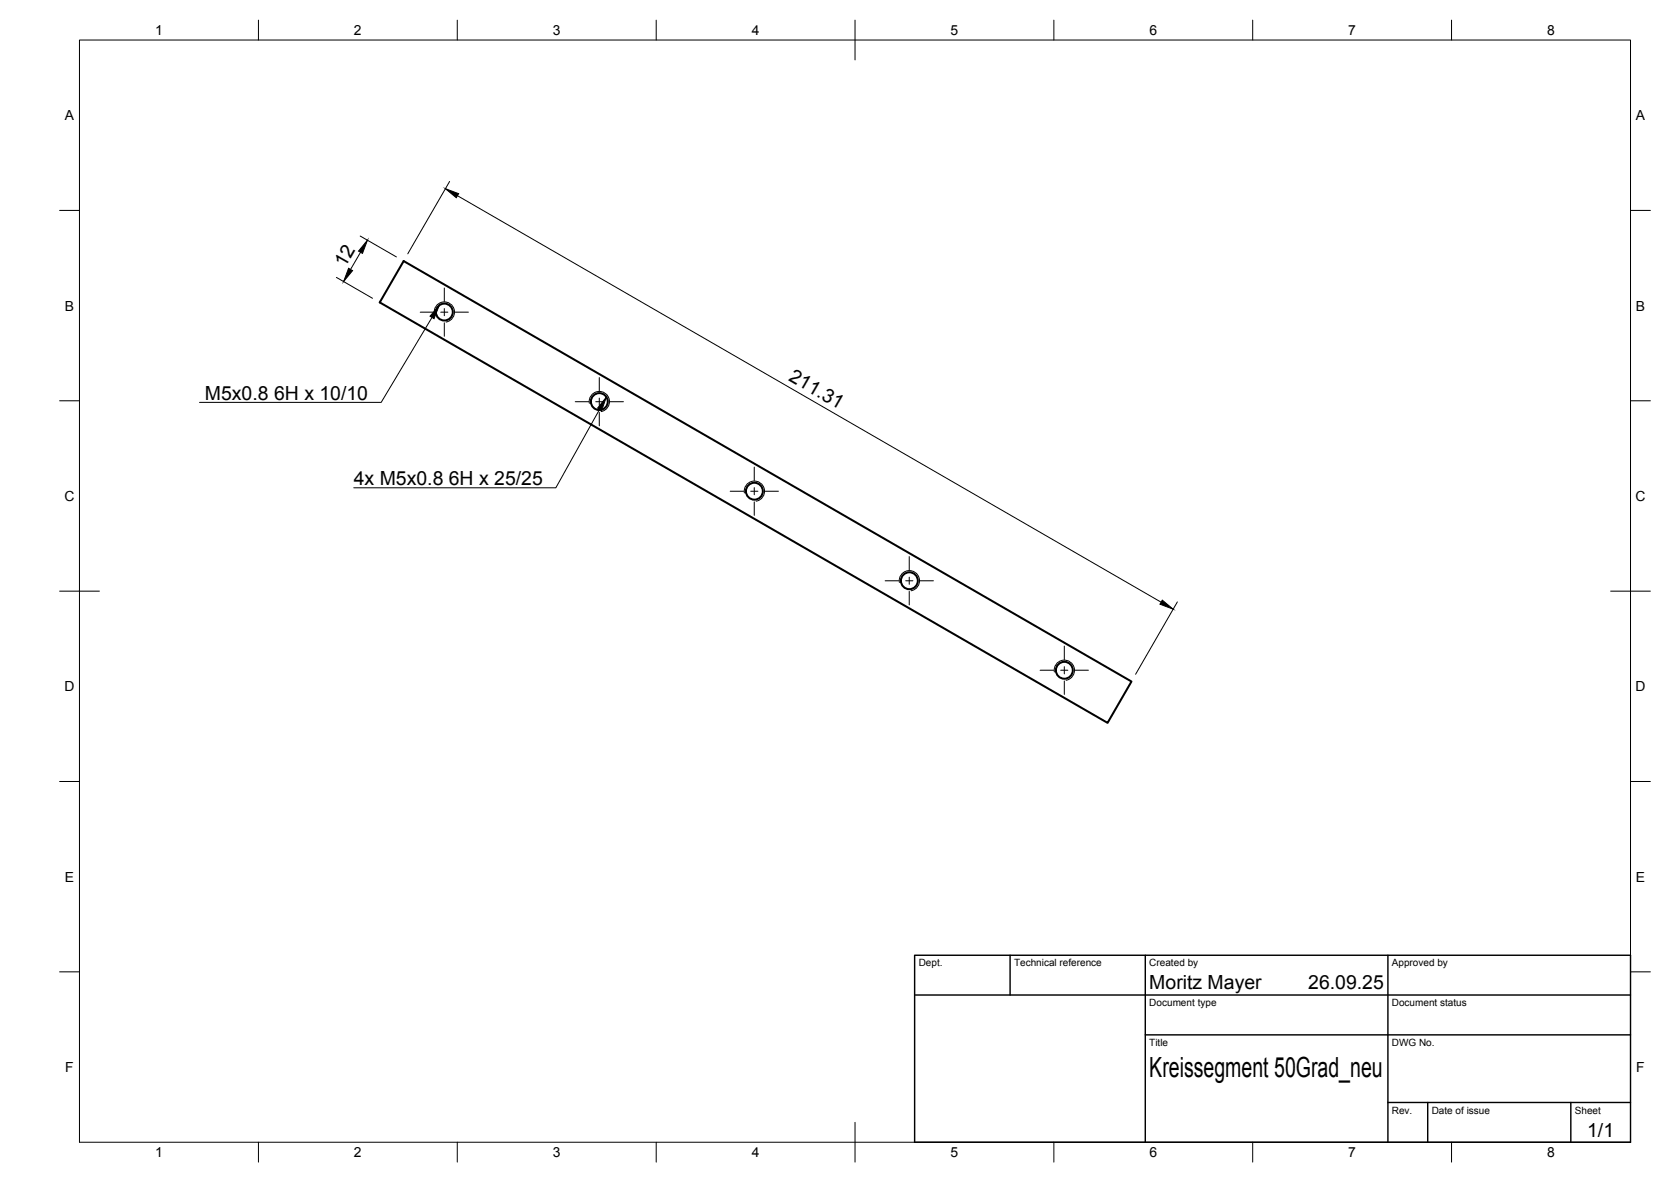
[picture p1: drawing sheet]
<svg xmlns="http://www.w3.org/2000/svg" width="420mm" height="297mm" viewBox="0 0 420 297" stroke-linecap="round" stroke-linejoin="round" font-family="sans-serif">
<!-- layer: Visible -->
<g fill="none" stroke="#000" stroke-width=".51">
<path d="M101.5 65.6l183 105.7-6 10.4-183-105.7z"/>
<circle cx="111.7" cy="78.4" r="2.13"/>
<circle cx="150.7" cy="100.9" r="2.13"/>
<circle cx="189.7" cy="123.4" r="2.13"/>
<circle cx="228.7" cy="145.9" r="2.13"/>
<circle cx="267.6" cy="168.4" r="2.13"/>
</g>
<!-- layer: Visible Narrow -->
<path d="M109.2 78.9a2.55 2.55 0 0 1 2.1-3 2.55 2.55 0 0 1 2.9 2.1 2.55 2.55 0 0 1-2 2.9M148.2 101.4a2.55 2.55 0 0 1 2.1-3 2.55 2.55 0 0 1 2.9 2.1 2.55 2.55 0 0 1-2.1 2.9M187.2 123.9a2.55 2.55 0 0 1 2-3 2.55 2.55 0 0 1 3 2.1 2.55 2.55 0 0 1-2.1 3M226.1 146.4a2.55 2.55 0 0 1 2.1-3 2.55 2.55 0 0 1 3 2.1 2.55 2.55 0 0 1-2.1 3M265.1 168.9a2.55 2.55 0 0 1 2.1-3 2.55 2.55 0 0 1 2.9 2.1 2.55 2.55 0 0 1-2 3" fill="none" stroke="#000" stroke-width=".25"/>
<!-- layer: BORDER -->
<g fill="none" stroke="#000" stroke-width=".25">
<path d="M20 10.1h390v276.9h-390zM65 5.1v5M115 5.1v5M165 5.1v5M215 5.1v10M265 5.1v5M315 5.1v5M365 5.1v5M15 52.9h5M410 52.9h5M15 100.7h5M410 100.7h5"/>
<path d="M15 148.6h10M405 148.6h10M15 196.4h5M410 196.4h5M15 244.2h5M410 244.2h5M65 287v5M115 287v5M165 287v5M215 282.1v9.9M265 287v5M315 287v5"/>
<path d="M365 287v5"/>
</g>
<!-- layer: TITLEBLOCK -->
<path d="M230 240.1h180v46.9h-180zM230 250h180M254 240.1v9.9M288 240.1v46.9M349 240.1v46.9M288 260.1h122M349 277.1h61M359 277.1v9.9M395 277.1v9.9" fill="none" stroke="#000" stroke-width=".36"/>
<!-- layer: Smart Centers -->
<g fill="none" stroke="#000" stroke-width=".25">
<path d="M105.7 78.5h3.4M110.8 78.5h1.8M111.7 72.4v3.4M111.7 77.5v1.8M114.4 78.5h3.4M111.7 81.1v3.4M150.7 94.9v3.4M144.6 101h3.4M149.8 101h1.8M150.7 100v1.8M150.7 103.6v3.4M153.4 101h3.4"/>
<path d="M189.7 117.4v3.4M183.6 123.5h3.4M188.8 123.5h1.8M189.7 122.5v1.8M189.7 126.1v3.4M192.3 123.5h3.4M228.6 139.9v3.4M222.6 146h3.4M227.7 146h1.8M228.6 145v1.8M228.6 148.6v3.4M231.3 146h3.4"/>
<path d="M261.5 168.4h3.4M266.7 168.4h1.8M267.6 162.4v3.4M267.6 167.5v1.8M267.6 171.1v3.4M270.3 168.4h3.4"/>
</g>
<!-- layer: FD_Dimensions -->
<path d="M90.6 59.3l9.1 5.3M113.1 45.6l-10.6 18.2M115 49.2l177 102.1M84.6 69.7l9.1 5.3M90.7 63.4l-2.6 4.3M296 151.3l-10.5 18.1" fill="none" stroke="#000" stroke-width=".25"/>
<path d="M112 47.4l3.3 1.3-.6 1zM87.7 67.4l.9 .6-2.2 2.7zM92.4 60.4l-1.3 3.3-1-.6zM292.2 150.8l2.8 2.3-3.3-1.3z" fill="#000" stroke="#000" stroke-width=".25"/>
<!-- layer: Hole Notes -->
<path d="M110.4 76.8l-1.3 3.3-1-.6zM152.5 99.8l-1.2 3.3-1-.5z" fill="#000" stroke="#000" stroke-width=".25"/>
<path d="M108.6 79.8l-12.8 21.3h-45.6M150.8 102.9l-11 19.7h-50.9" fill="none" stroke="#000" stroke-width=".25"/>
<text font-size="7" x="289" y="270.6">Kreissegment 50Grad_neu</text>
<g font-size="4.9">
<text x="86.8" y="67.3" transform="rotate(-60 86.8 67.3)">12</text>
<text x="198.1" y="95.4" transform="rotate(30 198.1 95.4)">211.31</text>
<text x="51.5" y="100.4">M5x0.8</text>
<text x="68.9" y="100.4">6H x 10/10</text>
<text x="88.9" y="121.9">4x M5x0.8</text>
<text x="112.9" y="121.9">6H x 25/25</text>
<text x="289" y="248.5">Moritz Mayer</text>
<text x="329" y="248.5">26.09.25</text>
<text x="399.1" y="285.7">1/1</text>
</g>
<g font-size="3.5">
<text x="39" y="8.8">1</text>
<text x="89" y="8.8">2</text>
<text x="139" y="8.8">3</text>
<text x="189" y="8.8">4</text>
<text x="239" y="8.8">5</text>
<text x="289" y="8.8">6</text>
<text x="339" y="8.8">7</text>
<text x="389" y="8.8">8</text>
<text x="16.3" y="30.2">A</text>
<text x="411.3" y="30.2">A</text>
<text x="16.3" y="78">B</text>
<text x="411.3" y="78">B</text>
<text x="16.2" y="125.9">C</text>
<text x="411.2" y="125.9">C</text>
<text x="16.2" y="173.7">D</text>
<text x="411.2" y="173.7">D</text>
<text x="16.3" y="221.6">E</text>
<text x="411.3" y="221.6">E</text>
<text x="16.4" y="269.4">F</text>
<text x="411.4" y="269.4">F</text>
<text x="39" y="290.8">1</text>
<text x="89" y="290.8">2</text>
<text x="139" y="290.8">3</text>
<text x="189" y="290.8">4</text>
<text x="239" y="290.8">5</text>
<text x="289" y="290.8">6</text>
<text x="339" y="290.8">7</text>
<text x="389" y="290.8">8</text>
</g>
<g font-size="2.5">
<text x="231" y="242.9">Dept.</text>
<text x="255" y="242.9">Technical reference</text>
<text x="289" y="242.9">Created by</text>
<text x="350" y="242.9">Approved by</text>
<text x="289" y="252.8">Document type</text>
<text x="350" y="252.8">Document status</text>
<text x="289" y="262.9">Title</text>
<text x="350" y="262.9">DWG No.</text>
<text x="350" y="279.9">Rev.</text>
<text x="360" y="279.9">Date of issue</text>
<text x="396" y="279.9">Sheet</text>
</g>
</svg>
